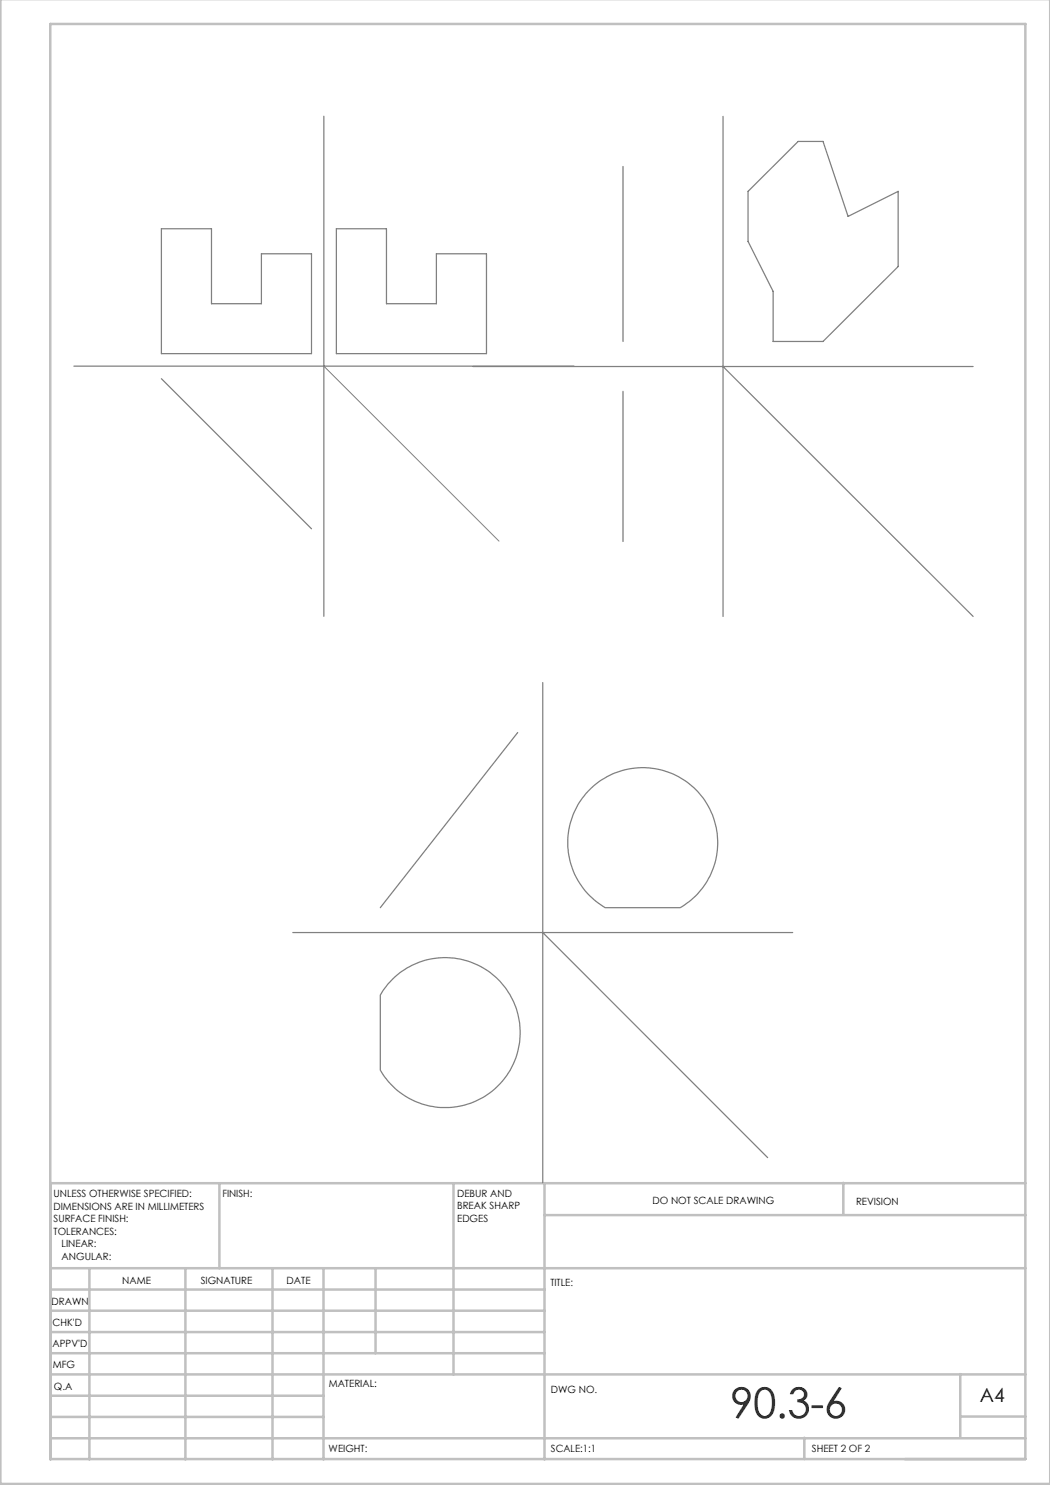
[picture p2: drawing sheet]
<svg xmlns="http://www.w3.org/2000/svg" width="210mm" height="297mm" viewBox="0 0 210 297" stroke-linecap="round" stroke-linejoin="round" font-family="sans-serif">
<g fill="none" stroke="#808080" stroke-width=".25">
<path d="M64.8 23.2v100.1M124.6 33.3v35M144.6 23.3v100M149.6 38.3l10-10h5l5 15 10-5v15l-15 15h-10v-10l-5-10zM32.3 45.8h10v14.9h10v-9.9h10v19.9h-30zM67.3 45.8h10v14.9h10v-9.9h10v19.9h-30zM14.8 73.2h100M32.3 75.7l30 30.1M94.6 73.3h100M124.6 78.3v30M144.6 73.3l50 50M108.5 136.5v100"/>
<path d="M103.5 146.5l-27.4 35M117.5 158.3a15 15 0 0 1 22.8 .9 15 15 0 0 1-4.3 22.3h-15a15 15 0 0 1-3.5-23.2zM58.6 186.5h99.9M78.8 195.6a15 15 0 0 1 21.9 1.5 15 15 0 0 1-3.2 21.8 15 15 0 0 1-21.4-4.9v-15a15 15 0 0 1 2.7-3.4zM108.5 186.5l45 45"/>
</g>
<g fill="none" stroke="#c0c0c0" stroke-width=".5">
<path d="M.1 -.1v296.9h209.9v-296.9M10.1 4.8h195v287h-195zM43.9 236.6v17M90.7 236.6v38.3M108.9 236.6v55.3M168.7 236.6v6.3M205.1 236.6h-195v55.3M10.1 253.6h195M10.1 257.9h98.8M17.9 253.6v38.3M37.1 253.6v38.3M54.5 253.6v38.3"/>
<path d="M64.7 253.6v38.3M75.1 253.6v17M108.9 243h96.2M10.1 270.6h98.8M10.1 266.4h98.8M10.1 262.1h98.8M10.1 279.1h54.6M10.1 274.9h195M192.1 274.8v12.7M10.1 287.7h195M10.1 283.4h54.6M160.9 287.5v4.3"/>
<path d="M192.1 283.3h13"/>
</g>
<path d="M64.8 73.2l35 35" fill="none" stroke="#808080" stroke-width=".2"/>
<text font-size="8.5" x="146.1" y="283.5">90.3-6</text>
<text font-size="3.9" x="196" y="280.4">A4</text>
<g font-size="2">
<text x="10.7" y="239.5">UNLESS OTHERWISE SPECIFIED:</text>
<text x="44.5" y="239.5">FINISH:</text>
<text x="91.4" y="239.4">DEBUR AND</text>
<text x="10.7" y="242">DIMENSIONS ARE IN MILLIMETERS</text>
<text x="10.7" y="244.5">SURFACE FINISH:</text>
<text x="91.4" y="241.9">BREAK SHARP</text>
<text x="91.4" y="244.4">EDGES</text>
<text x="130.5" y="240.8">DO NOT SCALE DRAWING</text>
<text x="171.2" y="241">REVISION</text>
<text x="10.7" y="247">TOLERANCES:</text>
<text x="12.3" y="249.5">LINEAR:</text>
<text x="12.3" y="252">ANGULAR:</text>
<text x="24.4" y="256.9">NAME</text>
<text x="40.1" y="256.8">SIGNATURE</text>
<text x="57.3" y="256.8">DATE</text>
<text x="110.1" y="257.1">TITLE:</text>
<text x="10.3" y="260.9">DRAWN</text>
<text x="10.5" y="269.3">APPV'D</text>
<text x="10.5" y="265.2">CHK'D</text>
<text x="10.6" y="273.6">MFG</text>
<text x="10.8" y="278">Q.A</text>
<text x="65.8" y="277.4">MATERIAL:</text>
<text x="110.2" y="278.5">DWG NO.</text>
<text x="65.7" y="290.4">WEIGHT:</text>
<text x="110.2" y="290.5">SCALE:1:1</text>
<text x="162.4" y="290.4">SHEET 2 OF 2</text>
</g>
</svg>
